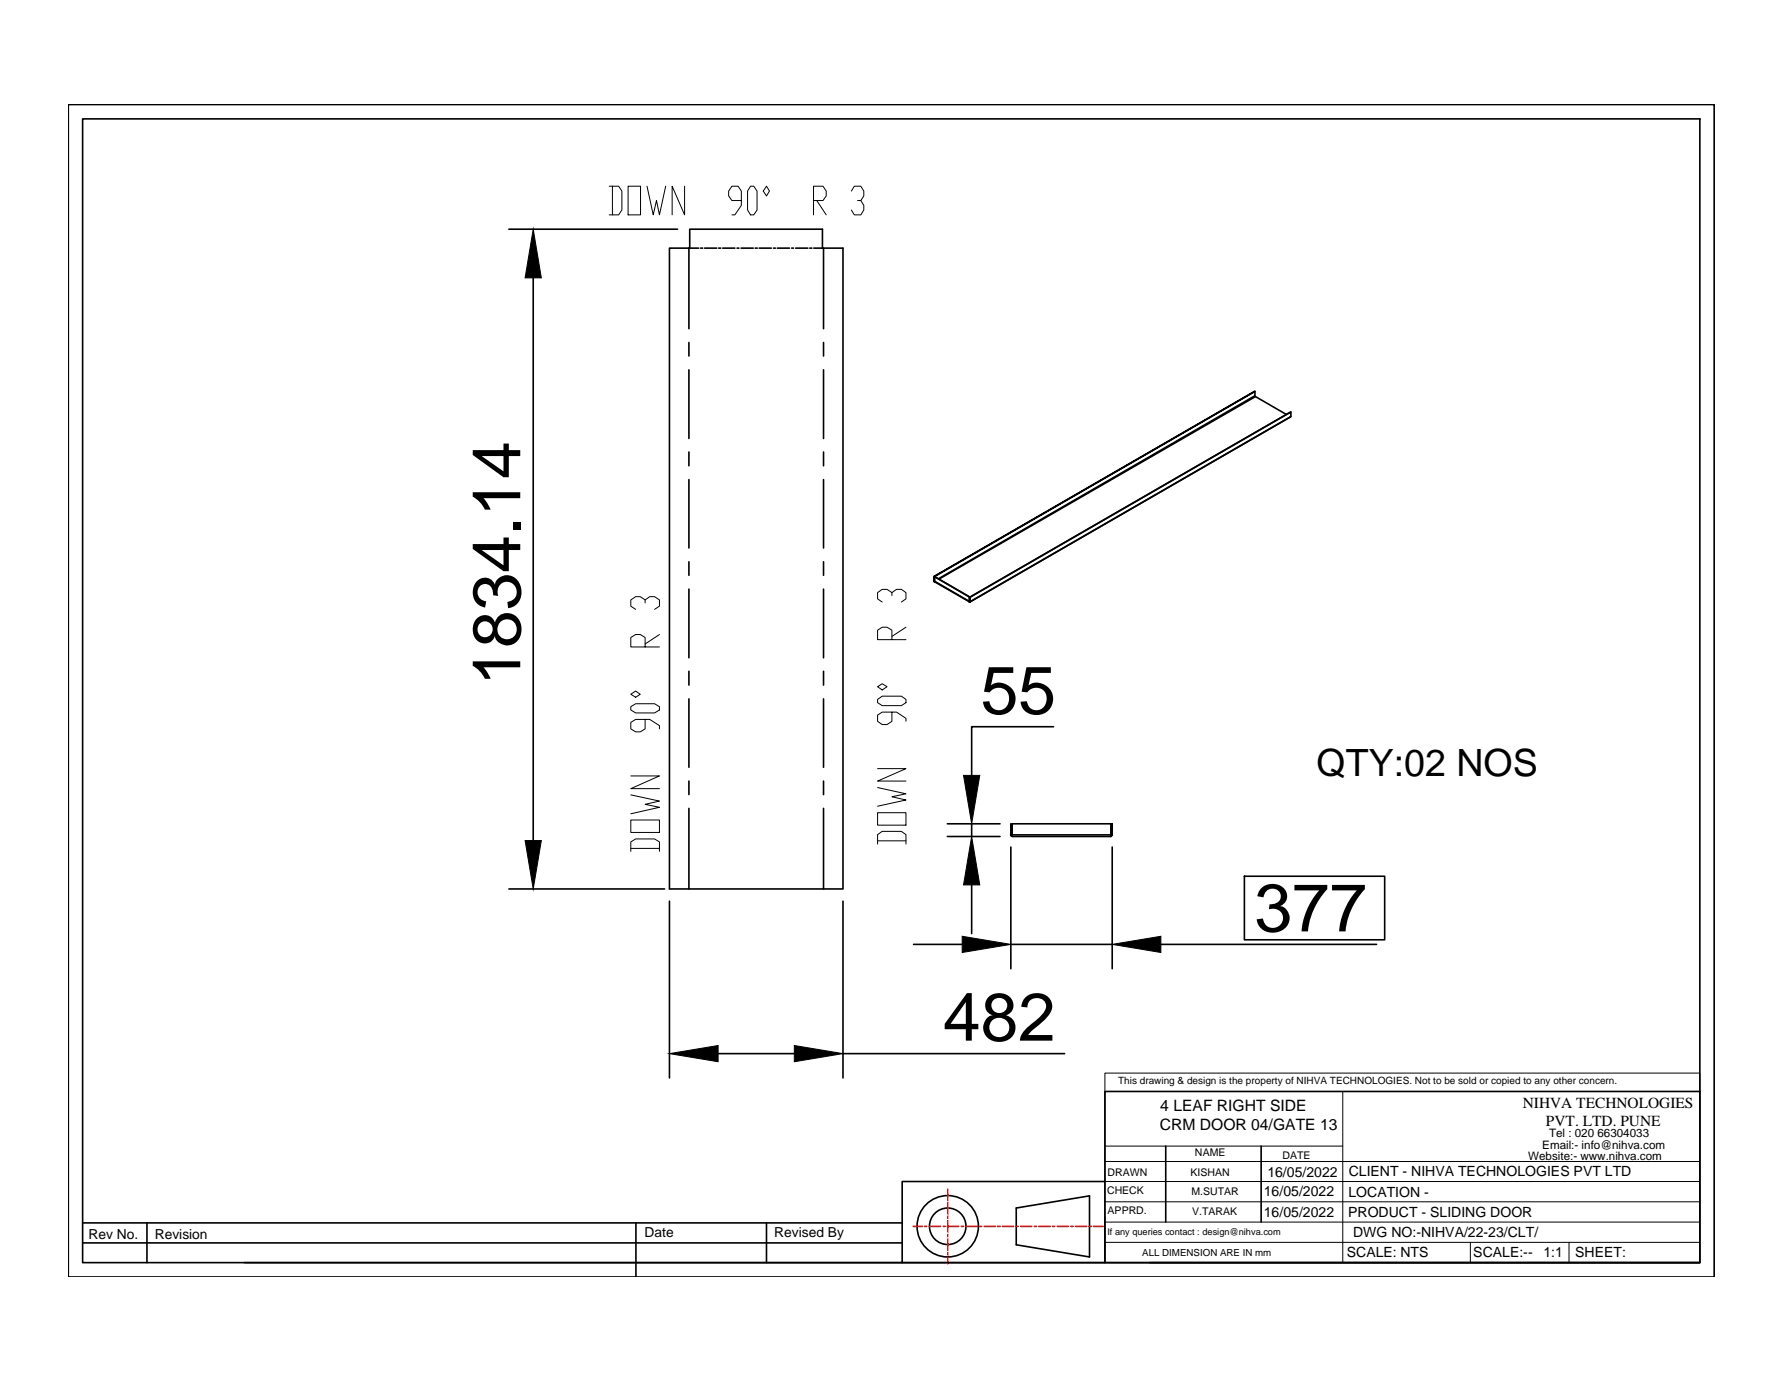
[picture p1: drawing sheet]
<svg xmlns="http://www.w3.org/2000/svg" width="279mm" height="216mm" viewBox="0 0 279 216" stroke-linecap="round" stroke-linejoin="round" font-family="sans-serif">
<!-- layer: 0 -->
<g fill="none" stroke="#000" stroke-width=".25">
<path d="M10.7 16.4h257.8v183.5h-257.8zM12.9 18.6h253.3v179.1h-253.3zM79.7 35.9h26.4M109.4 38.8h-1.5v12.7M109.7 38.8h.4M110.3 38.8h2M112.6 38.8h.3M113.2 38.8h1.9M115.4 38.8h.3M116.1 38.8h1.9M118.3 38.8h.3M118.9 38.8h1.9"/>
<path d="M121.1 38.8h.3M121.7 38.8h1.9M124 38.8h.3M124.6 38.8h1.9M126.8 38.8h.4M127.5 38.8h1.5M128.8 38.8v-2.9h-20.8v2.9h-3.2v100.4h27.2v-100.4h-3v12.7M83.5 43.5v88.1M107.9 53.6v2.1M107.9 57.9v10.8M129 53.6v2.1M129 57.9v10.8"/>
<path d="M107.9 70.8v2.1M107.9 75.1v10.7M129 70.8v2.1M129 75.1v10.7M196.5 61.9l.1 .2M196.5 61.3v.7l-49.5 28.6M201.5 64.9l-4.9-2.8-49.5 28.6M202.1 65.2l-50.2 29.1M202.2 64.5l-50.3 29M107.9 88v2.1M107.9 92.2v10.8M129 88v2.1"/>
<path d="M129 92.2v10.8M146.2 90.9l.1 .2M146.3 90.2v.8zM146.3 90.2l50.2-29-50.2 29.1M146.3 90.9l.1 .2M146.3 91h.1M146.4 90.3l5.4 3.2-5.4-3.2v.7l5.4 3.2M146.4 91.1h.1M146.4 91.1l5.4 3.1M151.8 94.1v.1M151.8 94.2h.1M151.8 93.5v.7z"/>
<path d="M151.8 94.1h.1M151.8 94.2v.1M151.9 93.5v.7M151.9 93.5h.1M151.9 94.2h-.1M151.9 93.5l50.3-29v.7l-50.3 29zM107.9 105.1v2.2M107.9 109.4v10.7M129 105.1v2.2M129 109.4v10.7M165 113.8h-12.8v7.6M79.7 139.2h24.4"/>
<path d="M107.9 122.3v2.1M107.9 126.6v12.6M129 122.3v2.1M129 126.6v12.6M148.4 131h8.2M148.4 129h8.2M152.2 129v2M152.2 138.5v7.7M158.3 130.7l.2 .2M158.3 129l.1 1.7zM158.3 132.6v19.1M158.4 130.7l.1 .1"/>
<path d="M158.5 129h15.5v1.7h-15.5zM158.5 130.7v.3h15.5v-.3M174.1 130.7l-.1 .1M174.1 129l.1 1.7zM174.2 130.7l-.2 .2M174.2 132.6v19.1M194.9 137.2h22v9.9h-22zM104.8 141.1v27.7M132 141.1v27.7M143.1 147.9h7.6M158.3 147.9h15.9M181.8 147.9h33.8"/>
<path d="M112.5 165h11.9M132 165h34.7M173 170.9h93.2v26.8h-93.2zM182.6 179.4v11.9M197.5 179.4v11.9M12.9 191.5h128.4M12.9 194.6h128.4M23 191.5v6.2M99.6 191.5v8.4M120 191.5v6.2M141.3 197.7h31.7M159.2 189.1l11.4-1.9v9.6l-11.4-1.9z"/>
<path d="M173 185h-31.7v12.7h-103M180.1 197.7h86.1"/>
<circle cx="148.4" cy="192" r="2.86"/>
<circle cx="148.4" cy="192" r="4.8"/>
</g>
<g fill="none" stroke="#000" stroke-width=".16">
<path d="M95.4 29.2h1.5l.5 .7v3l-.5 .7h-1.5M95.9 29.2v4.4M98.4 29.2h1.9v4.4h-1.9zM101.3 29.2l1 4.4 .5-2.2 .5 2.2 1-4.4M107.2 29.2v4.4l-1.9-4.4v4.4M116.1 31.4h-1.5l-.5-.7v-.8l.5-.7h1l.5 .7v2.3l-1 1.4h-.5M117.5 29.2h.6l.5 .7v3l-.5 .7h-.6l-.4-.7v-3zM120 29.2l.5 .7-.5 .8-.5-.8zM127.4 31.4h1.5l.5-.7v-.8l-.5-.7h-1.5v4.4M127.9 31.4l1.5 2.2M133.3 29.9l.5-.7h1l.5 .7v.8l-.5 .7h-.5M134.8 31.4l.5 .8v.7l-.5 .7h-1l-.5-.7"/>
<path d="M101 94.4v-.5l-.7-.5h-.7l-.8 .5v1l.8 .5M101 93.9l.8-.5h.7l.8 .5v1l-.8 .5M103.3 99.3l-2.3 1.5M139.7 93.2v-.4l-.8-.5h-.7l-.8 .5v1l.8 .5M139.7 92.8l.7-.5h.8l.7 .5v1l-.7 .5M141.9 98.2l-2.2 1.4M98.8 110.6l.8-.4h2.9l.8 .4v.6l-.8 .4h-2.9l-.8-.4zM98.8 108.7l.8-.5 .7 .5-.7 .5zM101 112.6v1.5l-.7 .5h-.7l-.8-.5v-1l.8-.5h2.2l1.5 1v.5M101 101.3v-1.5l-.7-.5h-.7l-.8 .5v1.5h4.5M137.4 109.5l.8-.5h3l.7 .5v.5l-.7 .5h-3l-.8-.5zM137.4 107.5l.8-.5 .7 .5-.7 .5z"/>
<path d="M139.7 111.5v1.4l-.8 .5h-.7l-.8-.5v-.9l.8-.5h2.2l1.5 1v.4M139.7 100.1v-1.4l-.8-.5h-.7l-.8 .5v1.4h4.5M98.8 133.3v-1.5l.8-.5h2.9l.8 .5v1.5M98.8 128.4h4.5v1.9h-4.5zM98.8 124.4l4.5 1-2.3 .5 2.3 .5-4.5 1M98.8 121.5h4.5l-4.5 2h4.5M98.8 132.8h4.5M137.4 132.2v-1.5l.8-.5h3l.7 .5v1.5M137.4 127.2h4.5v2h-4.5zM137.4 123.3l4.5 1-2.2 .4 2.2 .6-4.5 .9M137.4 120.3h4.5l-4.5 2h4.5M137.4 131.6h4.5"/>
<path d="M173 168h93.2v2.9h-93.2zM173 170.9v26.8M173 179.4h37.3M174.6 170.9h91.6M210.3 170.9v26.8M173 191.3h93.2M173 188.2h93.2M173 185h93.2M173 181.8h93.2M173 194.5h93.2M230.3 194.5v3.2M245.7 194.5v3.2"/>
</g>
<path d="M83.5 35.9l1.3 7.6h-2.6zM82.2 131.6h2.6l-1.3 7.6zM152.2 131l1.2 7.5h-2.5zM150.9 121.4h2.5l-1.2 7.6zM150.7 146.6l7.6 1.3-7.6 1.2zM174.2 147.9l7.6-1.3v2.5zM104.8 165l7.7-1.3v2.5zM124.4 163.7l7.6 1.3-7.6 1.2z" fill="#000" stroke="#000" stroke-width=".16"/>
<g fill="none" stroke="#f00" stroke-width=".25">
<path d="M143 192h1.5M144.8 192h.3M145.5 192h1.8M147.7 192h.3M148.4 192h1.8M148.4 186.2v1M148.4 187.5v.4M148.4 188.2v1.9M148.4 190.4v.3M148.4 191.1v1.8M148.4 193.3v.3M148.4 194v1.8"/>
<path d="M148.4 196.1v.4M148.4 196.8v1.1M150.5 192h.4M151.2 192h1.8M153.4 192h.3M154.1 192h1.8M156.2 192h.4M157 192h1.7M159.1 192h.4M159.8 192h1.8M162 192h.3M162.7 192h1.8"/>
<path d="M164.8 192h.4M165.6 192h1.7M167.7 192h.3M168.4 192h1.8M170.5 192h.4M171.3 192h1.4"/>
</g>
<g font-size="10.6">
<text x="81.5" y="107.3" transform="rotate(-90 81.5 107.3)">1834.14</text>
<text x="153.6" y="111.7">55</text>
<text x="196.5" y="145.8">377</text>
<text x="147.7" y="162.9">482</text>
</g>
<text font-size="5.9" x="206.2" y="121.5">QTY:02 NOS</text>
<g font-size="2.5">
<text x="181.7" y="173.9">4 LEAF RIGHT SIDE</text>
<text x="181.6" y="176.9">CRM DOOR 04/GATE 13</text>
</g>
<g font-size="2.4">
<text x="238.5" y="173.5">NIHVA TECHNOLOGIES</text>
<text x="242.1" y="176.2">PVT. LTD. PUNE</text>
</g>
<g font-size="2.2">
<text x="198.5" y="184.3">16/05/2022</text>
<text x="211.2" y="184.2">CLIENT - NIHVA TECHNOLOGIES PVT LTD</text>
<text x="197.9" y="187.2">16/05/2022</text>
<text x="197.9" y="190.5">16/05/2022</text>
<text x="211.1" y="190.5">PRODUCT - SLIDING DOOR</text>
<text x="211.2" y="187.4">LOCATION -</text>
<text x="13.9" y="194">Rev No.</text>
<text x="24.2" y="194">Revision</text>
<text x="101" y="193.7">Date</text>
<text x="121.3" y="193.7">Revised By</text>
<text x="210.9" y="196.8">SCALE: NTS</text>
<text x="211.9" y="193.7">DWG NO:-NIHVA/22-23/CLT/</text>
<text x="230.7" y="196.8">SCALE:--</text>
<text x="241.7" y="196.8">1:1</text>
<text x="246.7" y="196.8">SHEET:</text>
</g>
<g font-size="1.8">
<text x="241.5" y="179.9">Email:- info@nihva.com</text>
<text x="242.6" y="178.1">Tel : 020 66304033</text>
<text x="239.3" y="181.6">Website:- www.nihva.com</text>
</g>
<g font-size="1.7">
<text x="173.5" y="184.1">DRAWN</text>
<text x="186.5" y="184.1">KISHAN</text>
<text x="187.1" y="181">NAME</text>
<text x="200.9" y="181.4">DATE</text>
<text x="173.4" y="186.9">CHECK</text>
<text x="173.5" y="190">APPRD.</text>
<text x="186.6" y="187.1">M.SUTAR</text>
<text x="186.7" y="190.2">V.TARAK</text>
</g>
<text font-size="1.6" x="175.1" y="169.8">This drawing &amp; design is the property of NIHVA TECHNOLOGIES. Not to be sold or copied to any other concern.</text>
<text font-size="1.5" x="178.9" y="196.6">ALL DIMENSION ARE IN mm</text>
<text font-size="1.4" x="173.4" y="193.3">If any queries contact : design@nihva.com</text>
</svg>
